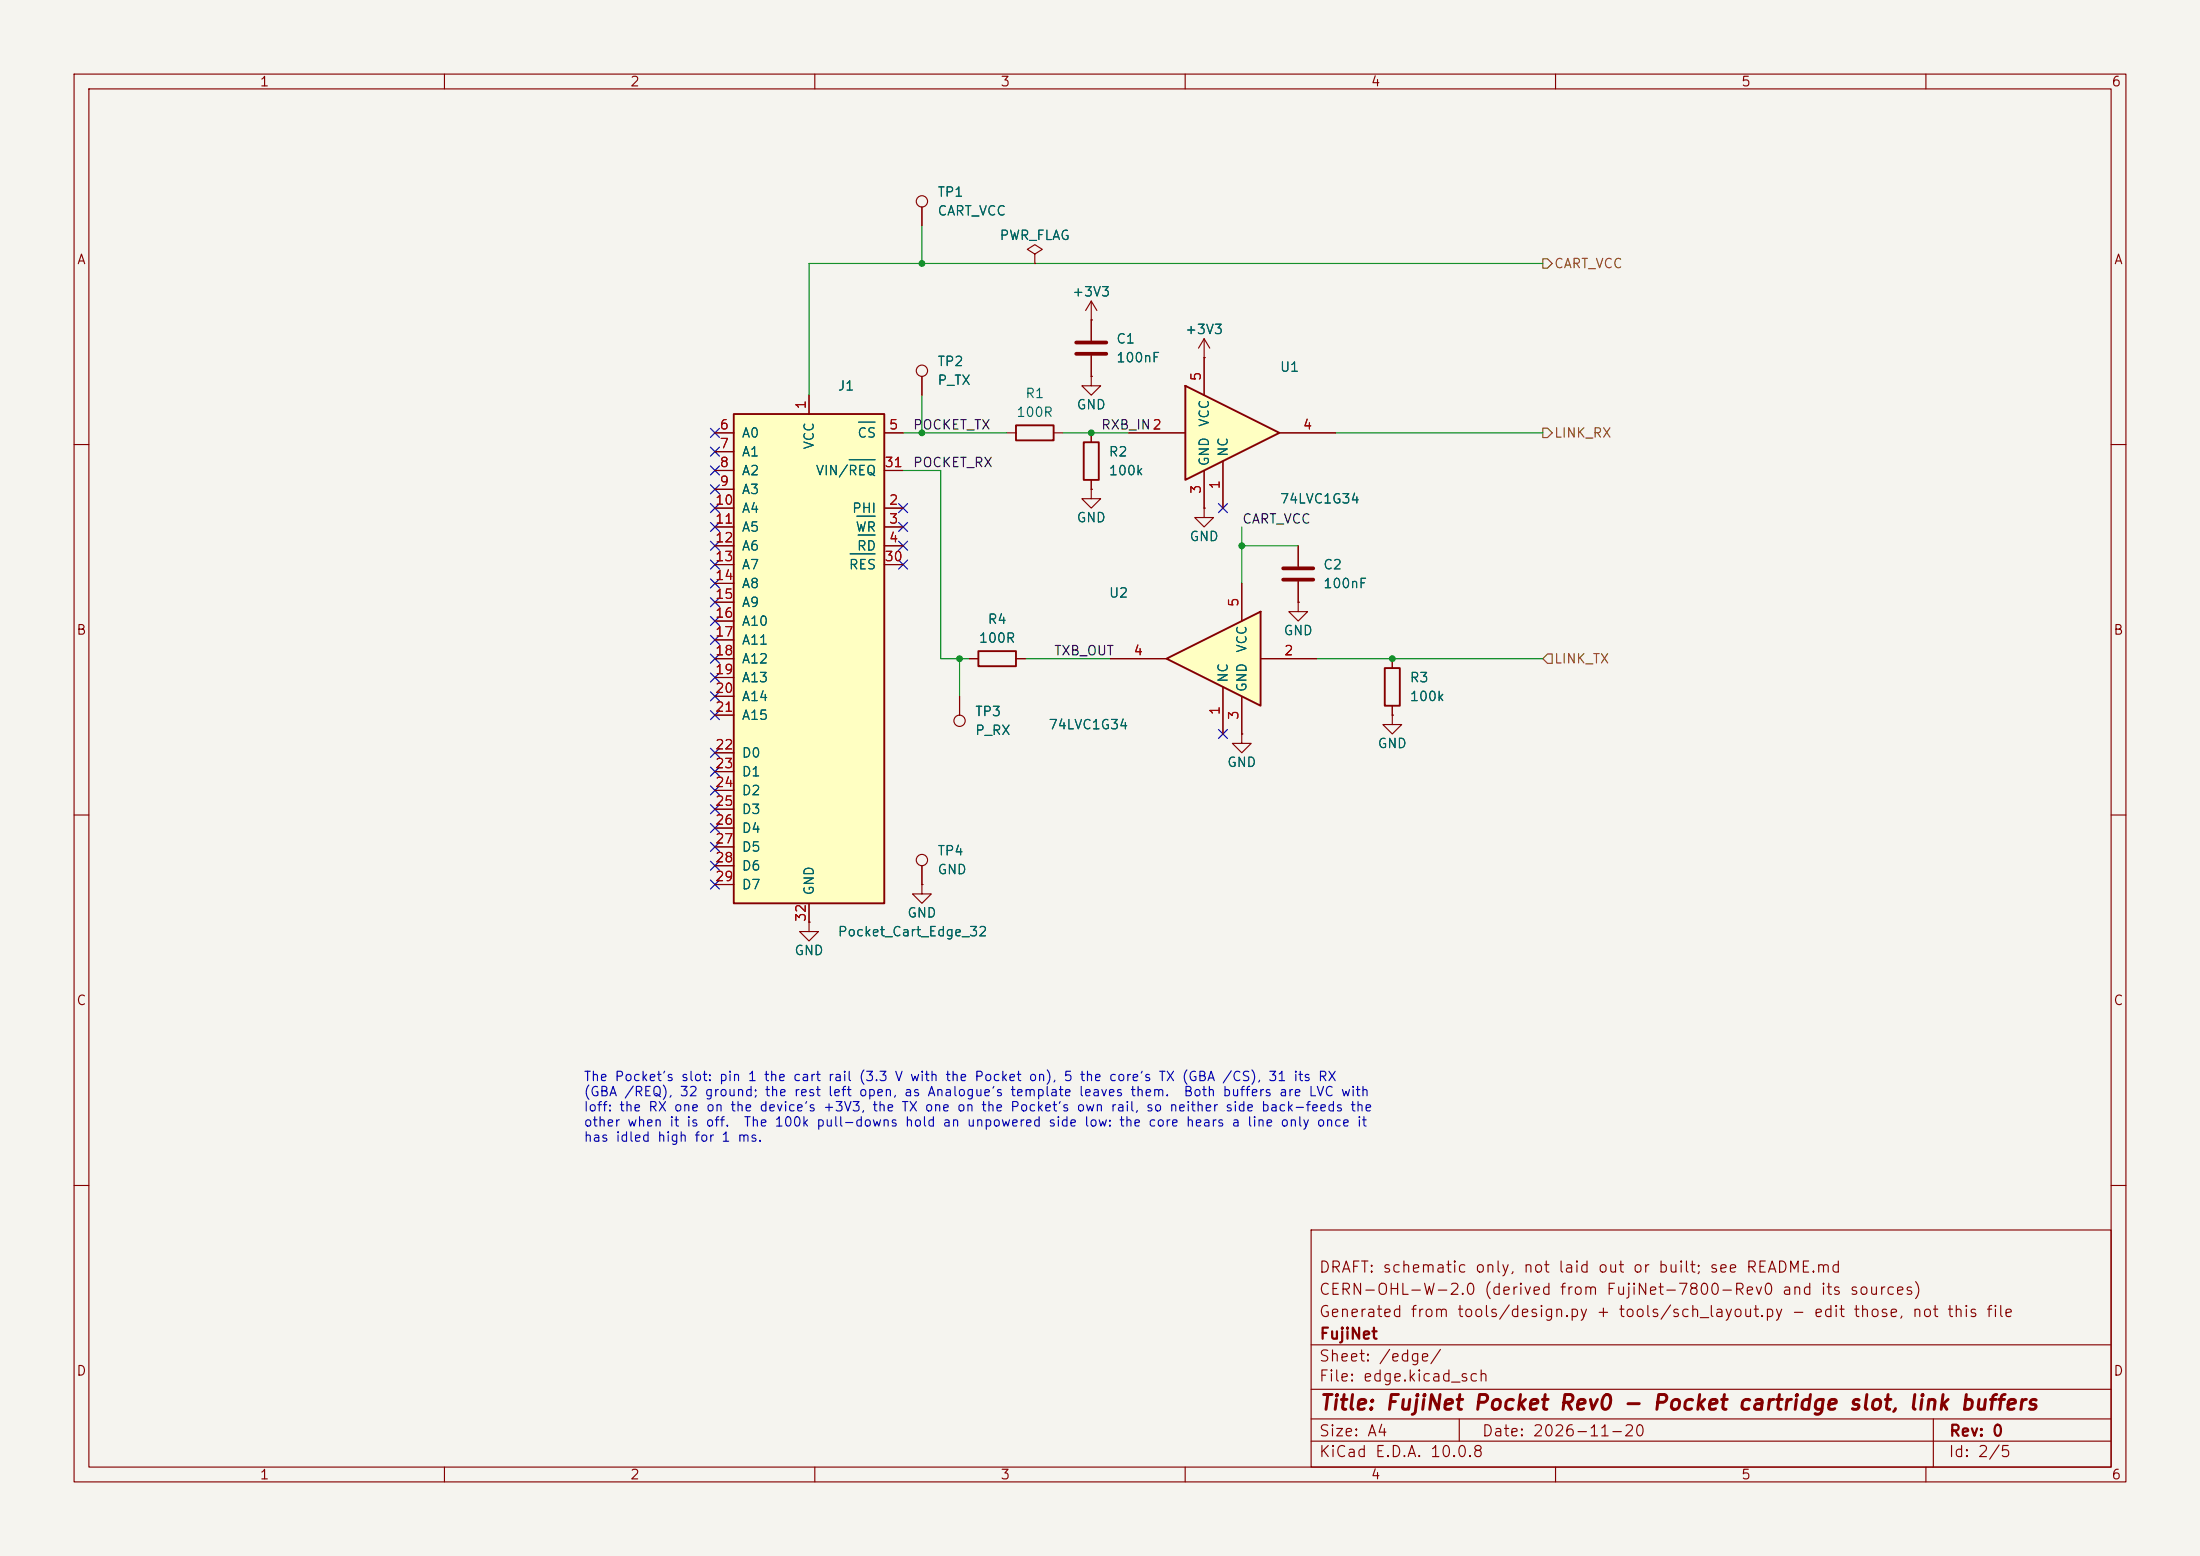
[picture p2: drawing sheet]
(kicad_sch
 (version 20250114)
 (generator "eeschema")
 (generator_version "9.0")
 (paper "A4")
 (title_block
  (title "FujiNet Pocket Rev0 - Pocket cartridge slot, link buffers")
  (date "2026-11-20")
  (rev "0")
  (company "FujiNet")
  (comment 1 "Generated from tools/design.py + tools/sch_layout.py - edit those, not this file")
  (comment 2 "CERN-OHL-W-2.0 (derived from FujiNet-7800-Rev0 and its sources)")
  (comment 3 "DRAFT: schematic only, not laid out or built; see README.md"))
 (lib_symbols
  (symbol "74xGxx:74LVC1G34" (exclude_from_sim no) (in_bom yes) (on_board yes)
   (in_pos_files yes)
   (duplicate_pin_numbers_are_jumpers no)
   (property "Reference" "U" (at 0 7.62 0) (show_name no) (do_not_autoplace no) (effects (font (size 1.27 1.27))))
   (property "Value" "74LVC1G34" (at 5.08 -7.62 0) (show_name no) (do_not_autoplace no) (effects (font (size 1.27 1.27))))
   (property "Footprint" "" (at 0 0 0) (show_name no) (do_not_autoplace no) (hide yes) (effects (font (size 1.27 1.27))))
   (property "Datasheet" "https://www.ti.com/lit/ds/symlink/sn74lvc1g34.pdf" (at 0 0 0) (show_name no) (do_not_autoplace no) (hide yes) (effects (font (size 1.27 1.27))))
   (property "Description" "Single Buffer Gate, Low-Voltage CMOS" (at 0 0 0) (show_name no) (do_not_autoplace no) (hide yes) (effects (font (size 1.27 1.27))))
   (symbol "74LVC1G34_0_1"
    (polyline (pts (xy -7.62 6.35) (xy -7.62 -6.35) (xy 5.08 0) (xy -7.62 6.35)) (stroke (width 0.254) (type default)) (fill (type background))))
   (symbol "74LVC1G34_1_1"
    (pin free line (at -2.54 -10.16 90) (length 6.35) (name "NC" (effects (font (size 1.27 1.27)))) (number "1" (effects (font (size 1.27 1.27)))))
    (pin input line (at -15.24 0 0) (length 7.62) (name "" (effects (font (size 1.27 1.27)))) (number "2" (effects (font (size 1.27 1.27)))))
    (pin power_in line (at -5.08 -10.16 90) (length 5.08) (name "GND" (effects (font (size 1.27 1.27)))) (number "3" (effects (font (size 1.27 1.27)))))
    (pin output line (at 12.7 0 180) (length 7.62) (name "" (effects (font (size 1.27 1.27)))) (number "4" (effects (font (size 1.27 1.27)))))
    (pin power_in line (at -5.08 10.16 270) (length 5.08) (name "VCC" (effects (font (size 1.27 1.27)))) (number "5" (effects (font (size 1.27 1.27))))))
   (embedded_fonts no))
  (symbol "Connector:TestPoint"
   (pin_numbers (hide yes))
   (pin_names
    (offset 0.762) (hide yes)) (exclude_from_sim no) (in_bom yes) (on_board yes)
   (in_pos_files yes)
   (duplicate_pin_numbers_are_jumpers no)
   (property "Reference" "TP" (at 0 6.858 0) (show_name no) (do_not_autoplace no) (effects (font (size 1.27 1.27))))
   (property "Value" "TestPoint" (at 0 5.08 0) (show_name no) (do_not_autoplace no) (effects (font (size 1.27 1.27))))
   (property "Footprint" "" (at 5.08 0 0) (show_name no) (do_not_autoplace no) (hide yes) (effects (font (size 1.27 1.27))))
   (property "Datasheet" "" (at 5.08 0 0) (show_name no) (do_not_autoplace no) (hide yes) (effects (font (size 1.27 1.27))))
   (property "Description" "test point" (at 0 0 0) (show_name no) (do_not_autoplace no) (hide yes) (effects (font (size 1.27 1.27))))
   (symbol "TestPoint_0_1"
    (circle (center 0 3.302) (radius 0.762) (stroke (width 0) (type default)) (fill (type none))))
   (symbol "TestPoint_1_1"
    (pin passive line (at 0 0 90) (length 2.54) (name "1" (effects (font (size 1.27 1.27)))) (number "1" (effects (font (size 1.27 1.27))))))
   (embedded_fonts no))
  (symbol "Device:C"
   (pin_numbers (hide yes))
   (pin_names
    (offset 0.254)) (exclude_from_sim no) (in_bom yes) (on_board yes)
   (in_pos_files yes)
   (duplicate_pin_numbers_are_jumpers no)
   (property "Reference" "C" (at 0.635 2.54 0) (show_name no) (do_not_autoplace no) (effects (font (size 1.27 1.27)) (justify left)))
   (property "Value" "C" (at 0.635 -2.54 0) (show_name no) (do_not_autoplace no) (effects (font (size 1.27 1.27)) (justify left)))
   (property "Footprint" "" (at 0.9652 -3.81 0) (show_name no) (do_not_autoplace no) (hide yes) (effects (font (size 1.27 1.27))))
   (property "Datasheet" "" (at 0 0 0) (show_name no) (do_not_autoplace no) (hide yes) (effects (font (size 1.27 1.27))))
   (property "Description" "Unpolarized capacitor" (at 0 0 0) (show_name no) (do_not_autoplace no) (hide yes) (effects (font (size 1.27 1.27))))
   (symbol "C_0_1"
    (polyline (pts (xy -2.032 0.762) (xy 2.032 0.762)) (stroke (width 0.508) (type default)) (fill (type none)))
    (polyline (pts (xy -2.032 -0.762) (xy 2.032 -0.762)) (stroke (width 0.508) (type default)) (fill (type none))))
   (symbol "C_1_1"
    (pin passive line (at 0 3.81 270) (length 2.794) (name "" (effects (font (size 1.27 1.27)))) (number "1" (effects (font (size 1.27 1.27)))))
    (pin passive line (at 0 -3.81 90) (length 2.794) (name "" (effects (font (size 1.27 1.27)))) (number "2" (effects (font (size 1.27 1.27))))))
   (embedded_fonts no))
  (symbol "Device:R"
   (pin_numbers (hide yes))
   (pin_names
    (offset 0)) (exclude_from_sim no) (in_bom yes) (on_board yes)
   (in_pos_files yes)
   (duplicate_pin_numbers_are_jumpers no)
   (property "Reference" "R" (at 2.032 0 90) (show_name no) (do_not_autoplace no) (effects (font (size 1.27 1.27))))
   (property "Value" "R" (at 0 0 90) (show_name no) (do_not_autoplace no) (effects (font (size 1.27 1.27))))
   (property "Footprint" "" (at -1.778 0 90) (show_name no) (do_not_autoplace no) (hide yes) (effects (font (size 1.27 1.27))))
   (property "Datasheet" "" (at 0 0 0) (show_name no) (do_not_autoplace no) (hide yes) (effects (font (size 1.27 1.27))))
   (property "Description" "Resistor" (at 0 0 0) (show_name no) (do_not_autoplace no) (hide yes) (effects (font (size 1.27 1.27))))
   (symbol "R_0_1"
    (rectangle (start -1.016 -2.54) (end 1.016 2.54) (stroke (width 0.254) (type default)) (fill (type none))))
   (symbol "R_1_1"
    (pin passive line (at 0 3.81 270) (length 1.27) (name "" (effects (font (size 1.27 1.27)))) (number "1" (effects (font (size 1.27 1.27)))))
    (pin passive line (at 0 -3.81 90) (length 1.27) (name "" (effects (font (size 1.27 1.27)))) (number "2" (effects (font (size 1.27 1.27))))))
   (embedded_fonts no))
  (symbol "FujiNet-Pocket:Pocket_Cart_Edge_32"
   (pin_names
    (offset 1.016)) (exclude_from_sim no) (in_bom yes) (on_board yes)
   (property "Reference" "J" (at 0 34.29 0) (effects (font (size 1.27 1.27))))
   (property "Value" "Pocket_Cart_Edge_32" (at 0 -38.1 0) (effects (font (size 1.27 1.27))))
   (property "Footprint" "FujiNet-Pocket:Pocket_Cart_Edge_32" (at 0 0 0) (effects (font (size 1.27 1.27)) (hide yes)))
   (property "Datasheet" "" (at 0 0 0) (effects (font (size 1.27 1.27)) (hide yes)))
   (property "Description" "Analogue Pocket cartridge slot (GB / GBC / GBA edge): 32 fingers at 1.5 mm on one face, pin 1 VCC (3.3 V with cart power on), pin 32 GND" (at 0 0 0) (effects (font (size 1.27 1.27)) (hide yes)))
   (symbol "Pocket_Cart_Edge_32_0_1"
    (rectangle (start -10.16 33.02) (end 10.16 -33.02) (stroke (width 0.254) (type default)) (fill (type background))))
   (symbol "Pocket_Cart_Edge_32_1_1"
    (pin passive line (at -12.7 30.48 0) (length 2.54) (name "A0" (effects (font (size 1.27 1.27)))) (number "6" (effects (font (size 1.27 1.27)))))
    (pin passive line (at -12.7 27.94 0) (length 2.54) (name "A1" (effects (font (size 1.27 1.27)))) (number "7" (effects (font (size 1.27 1.27)))))
    (pin passive line (at -12.7 25.4 0) (length 2.54) (name "A2" (effects (font (size 1.27 1.27)))) (number "8" (effects (font (size 1.27 1.27)))))
    (pin passive line (at -12.7 22.86 0) (length 2.54) (name "A3" (effects (font (size 1.27 1.27)))) (number "9" (effects (font (size 1.27 1.27)))))
    (pin passive line (at -12.7 20.32 0) (length 2.54) (name "A4" (effects (font (size 1.27 1.27)))) (number "10" (effects (font (size 1.27 1.27)))))
    (pin passive line (at -12.7 17.78 0) (length 2.54) (name "A5" (effects (font (size 1.27 1.27)))) (number "11" (effects (font (size 1.27 1.27)))))
    (pin passive line (at -12.7 15.24 0) (length 2.54) (name "A6" (effects (font (size 1.27 1.27)))) (number "12" (effects (font (size 1.27 1.27)))))
    (pin passive line (at -12.7 12.7 0) (length 2.54) (name "A7" (effects (font (size 1.27 1.27)))) (number "13" (effects (font (size 1.27 1.27)))))
    (pin passive line (at -12.7 10.16 0) (length 2.54) (name "A8" (effects (font (size 1.27 1.27)))) (number "14" (effects (font (size 1.27 1.27)))))
    (pin passive line (at -12.7 7.62 0) (length 2.54) (name "A9" (effects (font (size 1.27 1.27)))) (number "15" (effects (font (size 1.27 1.27)))))
    (pin passive line (at -12.7 5.08 0) (length 2.54) (name "A10" (effects (font (size 1.27 1.27)))) (number "16" (effects (font (size 1.27 1.27)))))
    (pin passive line (at -12.7 2.54 0) (length 2.54) (name "A11" (effects (font (size 1.27 1.27)))) (number "17" (effects (font (size 1.27 1.27)))))
    (pin passive line (at -12.7 0 0) (length 2.54) (name "A12" (effects (font (size 1.27 1.27)))) (number "18" (effects (font (size 1.27 1.27)))))
    (pin passive line (at -12.7 -2.54 0) (length 2.54) (name "A13" (effects (font (size 1.27 1.27)))) (number "19" (effects (font (size 1.27 1.27)))))
    (pin passive line (at -12.7 -5.08 0) (length 2.54) (name "A14" (effects (font (size 1.27 1.27)))) (number "20" (effects (font (size 1.27 1.27)))))
    (pin passive line (at -12.7 -7.62 0) (length 2.54) (name "A15" (effects (font (size 1.27 1.27)))) (number "21" (effects (font (size 1.27 1.27)))))
    (pin passive line (at -12.7 -12.7 0) (length 2.54) (name "D0" (effects (font (size 1.27 1.27)))) (number "22" (effects (font (size 1.27 1.27)))))
    (pin passive line (at -12.7 -15.24 0) (length 2.54) (name "D1" (effects (font (size 1.27 1.27)))) (number "23" (effects (font (size 1.27 1.27)))))
    (pin passive line (at -12.7 -17.78 0) (length 2.54) (name "D2" (effects (font (size 1.27 1.27)))) (number "24" (effects (font (size 1.27 1.27)))))
    (pin passive line (at -12.7 -20.32 0) (length 2.54) (name "D3" (effects (font (size 1.27 1.27)))) (number "25" (effects (font (size 1.27 1.27)))))
    (pin passive line (at -12.7 -22.86 0) (length 2.54) (name "D4" (effects (font (size 1.27 1.27)))) (number "26" (effects (font (size 1.27 1.27)))))
    (pin passive line (at -12.7 -25.4 0) (length 2.54) (name "D5" (effects (font (size 1.27 1.27)))) (number "27" (effects (font (size 1.27 1.27)))))
    (pin passive line (at -12.7 -27.94 0) (length 2.54) (name "D6" (effects (font (size 1.27 1.27)))) (number "28" (effects (font (size 1.27 1.27)))))
    (pin passive line (at -12.7 -30.48 0) (length 2.54) (name "D7" (effects (font (size 1.27 1.27)))) (number "29" (effects (font (size 1.27 1.27)))))
    (pin passive line (at 12.7 30.48 180) (length 2.54) (name "~{CS}" (effects (font (size 1.27 1.27)))) (number "5" (effects (font (size 1.27 1.27)))))
    (pin passive line (at 12.7 25.4 180) (length 2.54) (name "VIN/~{REQ}" (effects (font (size 1.27 1.27)))) (number "31" (effects (font (size 1.27 1.27)))))
    (pin passive line (at 12.7 20.32 180) (length 2.54) (name "PHI" (effects (font (size 1.27 1.27)))) (number "2" (effects (font (size 1.27 1.27)))))
    (pin passive line (at 12.7 17.78 180) (length 2.54) (name "~{WR}" (effects (font (size 1.27 1.27)))) (number "3" (effects (font (size 1.27 1.27)))))
    (pin passive line (at 12.7 15.24 180) (length 2.54) (name "~{RD}" (effects (font (size 1.27 1.27)))) (number "4" (effects (font (size 1.27 1.27)))))
    (pin passive line (at 12.7 12.7 180) (length 2.54) (name "~{RES}" (effects (font (size 1.27 1.27)))) (number "30" (effects (font (size 1.27 1.27)))))
    (pin passive line (at 0 -35.56 90) (length 2.54) (name "GND" (effects (font (size 1.27 1.27)))) (number "32" (effects (font (size 1.27 1.27)))))
    (pin passive line (at 0 35.56 270) (length 2.54) (name "VCC" (effects (font (size 1.27 1.27)))) (number "1" (effects (font (size 1.27 1.27)))))))
  (symbol "power:+3V3"
   (power global)
   (pin_numbers (hide yes))
   (pin_names
    (offset 0) (hide yes)) (exclude_from_sim no) (in_bom yes) (on_board yes)
   (in_pos_files yes)
   (duplicate_pin_numbers_are_jumpers no)
   (property "Reference" "#PWR" (at 0 -3.81 0) (show_name no) (do_not_autoplace no) (hide yes) (effects (font (size 1.27 1.27))))
   (property "Value" "+3V3" (at 0 3.556 0) (show_name no) (do_not_autoplace no) (effects (font (size 1.27 1.27))))
   (property "Footprint" "" (at 0 0 0) (show_name no) (do_not_autoplace no) (hide yes) (effects (font (size 1.27 1.27))))
   (property "Datasheet" "" (at 0 0 0) (show_name no) (do_not_autoplace no) (hide yes) (effects (font (size 1.27 1.27))))
   (property "Description" "Power symbol creates a global label with name \"+3V3\"" (at 0 0 0) (show_name no) (do_not_autoplace no) (hide yes) (effects (font (size 1.27 1.27))))
   (symbol "+3V3_0_1"
    (polyline (pts (xy -0.762 1.27) (xy 0 2.54)) (stroke (width 0) (type default)) (fill (type none)))
    (polyline (pts (xy 0 2.54) (xy 0.762 1.27)) (stroke (width 0) (type default)) (fill (type none)))
    (polyline (pts (xy 0 0) (xy 0 2.54)) (stroke (width 0) (type default)) (fill (type none))))
   (symbol "+3V3_1_1"
    (pin power_in line (at 0 0 90) (length 0) (name "" (effects (font (size 1.27 1.27)))) (number "1" (effects (font (size 1.27 1.27))))))
   (embedded_fonts no))
  (symbol "power:GND"
   (power global)
   (pin_numbers (hide yes))
   (pin_names
    (offset 0) (hide yes)) (exclude_from_sim no) (in_bom yes) (on_board yes)
   (in_pos_files yes)
   (duplicate_pin_numbers_are_jumpers no)
   (property "Reference" "#PWR" (at 0 -6.35 0) (show_name no) (do_not_autoplace no) (hide yes) (effects (font (size 1.27 1.27))))
   (property "Value" "GND" (at 0 -3.81 0) (show_name no) (do_not_autoplace no) (effects (font (size 1.27 1.27))))
   (property "Footprint" "" (at 0 0 0) (show_name no) (do_not_autoplace no) (hide yes) (effects (font (size 1.27 1.27))))
   (property "Datasheet" "" (at 0 0 0) (show_name no) (do_not_autoplace no) (hide yes) (effects (font (size 1.27 1.27))))
   (property "Description" "Power symbol creates a global label with name \"GND\" , ground" (at 0 0 0) (show_name no) (do_not_autoplace no) (hide yes) (effects (font (size 1.27 1.27))))
   (symbol "GND_0_1"
    (polyline (pts (xy 0 0) (xy 0 -1.27) (xy 1.27 -1.27) (xy 0 -2.54) (xy -1.27 -1.27) (xy 0 -1.27)) (stroke (width 0) (type default)) (fill (type none))))
   (symbol "GND_1_1"
    (pin power_in line (at 0 0 270) (length 0) (name "" (effects (font (size 1.27 1.27)))) (number "1" (effects (font (size 1.27 1.27))))))
   (embedded_fonts no))
  (symbol "power:PWR_FLAG"
   (power global)
   (pin_numbers (hide yes))
   (pin_names
    (offset 0) (hide yes)) (exclude_from_sim no) (in_bom yes) (on_board yes)
   (in_pos_files yes)
   (duplicate_pin_numbers_are_jumpers no)
   (property "Reference" "#FLG" (at 0 1.905 0) (show_name no) (do_not_autoplace no) (hide yes) (effects (font (size 1.27 1.27))))
   (property "Value" "PWR_FLAG" (at 0 3.81 0) (show_name no) (do_not_autoplace no) (effects (font (size 1.27 1.27))))
   (property "Footprint" "" (at 0 0 0) (show_name no) (do_not_autoplace no) (hide yes) (effects (font (size 1.27 1.27))))
   (property "Datasheet" "" (at 0 0 0) (show_name no) (do_not_autoplace no) (hide yes) (effects (font (size 1.27 1.27))))
   (property "Description" "Special symbol for telling ERC where power comes from" (at 0 0 0) (show_name no) (do_not_autoplace no) (hide yes) (effects (font (size 1.27 1.27))))
   (symbol "PWR_FLAG_0_0"
    (pin power_out line (at 0 0 90) (length 0) (name "" (effects (font (size 1.27 1.27)))) (number "1" (effects (font (size 1.27 1.27))))))
   (symbol "PWR_FLAG_0_1"
    (polyline (pts (xy 0 0) (xy 0 1.27) (xy -1.016 1.905) (xy 0 2.54) (xy 1.016 1.905) (xy 0 1.27)) (stroke (width 0) (type default)) (fill (type none))))
   (embedded_fonts no)))
 (symbol
  (lib_id "FujiNet-Pocket:Pocket_Cart_Edge_32")
  (at 109.22 88.9 0)
  (unit 1)
  (exclude_from_sim no)
  (in_bom no)
  (on_board yes)
  (dnp no)
  (property "Reference" "J1" (at 113.03 52.07 0) (effects (font (size 1.27 1.27)) (justify left)))
  (property "Value" "Pocket_Cart_Edge_32" (at 113.03 125.73 0) (effects (font (size 1.27 1.27)) (justify left)))
  (property "Footprint" "FujiNet-Pocket:Pocket_Cart_Edge_32" (at 109.22 88.9 0) (effects (font (size 1.27 1.27)) (hide yes)))
  (property "Datasheet" "" (at 109.22 88.9 0) (effects (font (size 1.27 1.27)) (hide yes)))
  (property "Description" "Analogue Pocket cartridge slot (GB / GBA edge): 32 fingers at 1.5 mm, one face" (at 109.22 88.9 0) (effects (font (size 1.27 1.27)) (hide yes)))
  (pin "1")
  (pin "10")
  (pin "11")
  (pin "12")
  (pin "13")
  (pin "14")
  (pin "15")
  (pin "16")
  (pin "17")
  (pin "18")
  (pin "19")
  (pin "2")
  (pin "20")
  (pin "21")
  (pin "22")
  (pin "23")
  (pin "24")
  (pin "25")
  (pin "26")
  (pin "27")
  (pin "28")
  (pin "29")
  (pin "3")
  (pin "30")
  (pin "31")
  (pin "32")
  (pin "4")
  (pin "5")
  (pin "6")
  (pin "7")
  (pin "8")
  (pin "9"))
 (symbol
  (lib_id "Connector:TestPoint")
  (at 124.46 30.48 0)
  (unit 1)
  (exclude_from_sim no)
  (in_bom no)
  (on_board yes)
  (dnp no)
  (property "Reference" "TP1" (at 126.492 25.908 0) (effects (font (size 1.27 1.27)) (justify left)))
  (property "Value" "CART_VCC" (at 126.492 28.448 0) (effects (font (size 1.27 1.27)) (justify left)))
  (property "Footprint" "FujiNet-Pocket:TestPoint_Pad_D1.5mm" (at 124.46 30.48 0) (effects (font (size 1.27 1.27)) (hide yes)))
  (property "Datasheet" "" (at 124.46 30.48 0) (effects (font (size 1.27 1.27)) (hide yes)))
  (property "Description" "bring-up: the Pocket's cart rail (pin 1)" (at 124.46 30.48 0) (effects (font (size 1.27 1.27)) (hide yes)))
  (pin "1"))
 (symbol
  (lib_id "Connector:TestPoint")
  (at 124.46 119.38 0)
  (unit 1)
  (exclude_from_sim no)
  (in_bom no)
  (on_board yes)
  (dnp no)
  (property "Reference" "TP4" (at 126.492 114.808 0) (effects (font (size 1.27 1.27)) (justify left)))
  (property "Value" "GND" (at 126.492 117.348 0) (effects (font (size 1.27 1.27)) (justify left)))
  (property "Footprint" "FujiNet-Pocket:TestPoint_Pad_D1.5mm" (at 124.46 119.38 0) (effects (font (size 1.27 1.27)) (hide yes)))
  (property "Datasheet" "" (at 124.46 119.38 0) (effects (font (size 1.27 1.27)) (hide yes)))
  (property "Description" "bring-up: scope ground by the link pads" (at 124.46 119.38 0) (effects (font (size 1.27 1.27)) (hide yes)))
  (pin "1"))
 (symbol
  (lib_id "Connector:TestPoint")
  (at 124.46 53.34 0)
  (unit 1)
  (exclude_from_sim no)
  (in_bom no)
  (on_board yes)
  (dnp no)
  (property "Reference" "TP2" (at 126.492 48.768 0) (effects (font (size 1.27 1.27)) (justify left)))
  (property "Value" "P_TX" (at 126.492 51.308 0) (effects (font (size 1.27 1.27)) (justify left)))
  (property "Footprint" "FujiNet-Pocket:TestPoint_Pad_D1.5mm" (at 124.46 53.34 0) (effects (font (size 1.27 1.27)) (hide yes)))
  (property "Datasheet" "" (at 124.46 53.34 0) (effects (font (size 1.27 1.27)) (hide yes)))
  (property "Description" "bring-up: pin 5, the core's TX" (at 124.46 53.34 0) (effects (font (size 1.27 1.27)) (hide yes)))
  (pin "1"))
 (symbol
  (lib_id "Device:R")
  (at 139.7 58.42 90)
  (unit 1)
  (exclude_from_sim no)
  (in_bom yes)
  (on_board yes)
  (dnp no)
  (property "Reference" "R1" (at 139.7 53.086 90) (effects (font (size 1.27 1.27))))
  (property "Value" "100R" (at 139.7 55.626 90) (effects (font (size 1.27 1.27))))
  (property "Footprint" "FujiNet-Pocket:R_0603_1608Metric" (at 139.7 58.42 90) (effects (font (size 1.27 1.27)) (hide yes)))
  (property "Datasheet" "" (at 139.7 58.42 90) (effects (font (size 1.27 1.27)) (hide yes)))
  (property "Description" "link RX: series at the finger" (at 139.7 58.42 90) (effects (font (size 1.27 1.27)) (hide yes)))
  (property "MPN" "0603WAF1000T5E" (at 139.7 58.42 90) (effects (font (size 1.27 1.27)) (hide yes)))
  (property "LCSC" "C22775" (at 139.7 58.42 90) (effects (font (size 1.27 1.27)) (hide yes)))
  (pin "1")
  (pin "2"))
 (symbol
  (lib_id "Device:R")
  (at 147.32 62.23 0)
  (unit 1)
  (exclude_from_sim no)
  (in_bom yes)
  (on_board yes)
  (dnp no)
  (property "Reference" "R2" (at 149.606 60.96 0) (effects (font (size 1.27 1.27)) (justify left)))
  (property "Value" "100k" (at 149.606 63.5 0) (effects (font (size 1.27 1.27)) (justify left)))
  (property "Footprint" "FujiNet-Pocket:R_0603_1608Metric" (at 147.32 62.23 0) (effects (font (size 1.27 1.27)) (hide yes)))
  (property "Datasheet" "" (at 147.32 62.23 0) (effects (font (size 1.27 1.27)) (hide yes)))
  (property "Description" "link RX: defined low with the Pocket off" (at 147.32 62.23 0) (effects (font (size 1.27 1.27)) (hide yes)))
  (property "MPN" "0603WAF1003T5E" (at 147.32 62.23 0) (effects (font (size 1.27 1.27)) (hide yes)))
  (property "LCSC" "C25803" (at 147.32 62.23 0) (effects (font (size 1.27 1.27)) (hide yes)))
  (pin "1")
  (pin "2"))
 (symbol
  (lib_id "74xGxx:74LVC1G34")
  (at 167.64 58.42 0)
  (unit 1)
  (exclude_from_sim no)
  (in_bom yes)
  (on_board yes)
  (dnp no)
  (property "Reference" "U1" (at 172.72 49.53 0) (effects (font (size 1.27 1.27)) (justify left)))
  (property "Value" "74LVC1G34" (at 172.72 67.31 0) (effects (font (size 1.27 1.27)) (justify left)))
  (property "Footprint" "FujiNet-Pocket:SOT-23-5" (at 167.64 58.42 0) (effects (font (size 1.27 1.27)) (hide yes)))
  (property "Datasheet" "https://www.ti.com/lit/ds/symlink/sn74lvc1g34.pdf" (at 167.64 58.42 0) (effects (font (size 1.27 1.27)) (hide yes)))
  (property "Description" "link RX buffer on +3V3 (Pocket TX -> S3 UART1 RX)" (at 167.64 58.42 0) (effects (font (size 1.27 1.27)) (hide yes)))
  (property "MPN" "SN74LVC1G34DBVR" (at 167.64 58.42 0) (effects (font (size 1.27 1.27)) (hide yes)))
  (pin "1")
  (pin "2")
  (pin "3")
  (pin "4")
  (pin "5"))
 (symbol
  (lib_id "Device:C")
  (at 147.32 46.99 0)
  (unit 1)
  (exclude_from_sim no)
  (in_bom yes)
  (on_board yes)
  (dnp no)
  (property "Reference" "C1" (at 150.622 45.72 0) (effects (font (size 1.27 1.27)) (justify left)))
  (property "Value" "100nF" (at 150.622 48.26 0) (effects (font (size 1.27 1.27)) (justify left)))
  (property "Footprint" "FujiNet-Pocket:C_0603_1608Metric" (at 147.32 46.99 0) (effects (font (size 1.27 1.27)) (hide yes)))
  (property "Datasheet" "" (at 147.32 46.99 0) (effects (font (size 1.27 1.27)) (hide yes)))
  (property "Description" "RX buffer VCC" (at 147.32 46.99 0) (effects (font (size 1.27 1.27)) (hide yes)))
  (property "MPN" "CC0603KRX7R9BB104" (at 147.32 46.99 0) (effects (font (size 1.27 1.27)) (hide yes)))
  (property "LCSC" "C14663" (at 147.32 46.99 0) (effects (font (size 1.27 1.27)) (hide yes)))
  (pin "1")
  (pin "2"))
 (symbol
  (lib_id "Connector:TestPoint")
  (at 129.54 93.98 180)
  (unit 1)
  (exclude_from_sim no)
  (in_bom no)
  (on_board yes)
  (dnp no)
  (property "Reference" "TP3" (at 131.572 96.012 0) (effects (font (size 1.27 1.27)) (justify right)))
  (property "Value" "P_RX" (at 131.572 98.552 0) (effects (font (size 1.27 1.27)) (justify right)))
  (property "Footprint" "FujiNet-Pocket:TestPoint_Pad_D1.5mm" (at 129.54 93.98 0) (effects (font (size 1.27 1.27)) (hide yes)))
  (property "Datasheet" "" (at 129.54 93.98 0) (effects (font (size 1.27 1.27)) (hide yes)))
  (property "Description" "bring-up: pin 31, the core's RX" (at 129.54 93.98 0) (effects (font (size 1.27 1.27)) (hide yes)))
  (pin "1"))
 (symbol
  (lib_id "Device:R")
  (at 134.62 88.9 90)
  (unit 1)
  (exclude_from_sim no)
  (in_bom yes)
  (on_board yes)
  (dnp no)
  (property "Reference" "R4" (at 134.62 83.566 90) (effects (font (size 1.27 1.27))))
  (property "Value" "100R" (at 134.62 86.106 90) (effects (font (size 1.27 1.27))))
  (property "Footprint" "FujiNet-Pocket:R_0603_1608Metric" (at 134.62 88.9 90) (effects (font (size 1.27 1.27)) (hide yes)))
  (property "Datasheet" "" (at 134.62 88.9 90) (effects (font (size 1.27 1.27)) (hide yes)))
  (property "Description" "link TX: series at the finger" (at 134.62 88.9 90) (effects (font (size 1.27 1.27)) (hide yes)))
  (property "MPN" "0603WAF1000T5E" (at 134.62 88.9 90) (effects (font (size 1.27 1.27)) (hide yes)))
  (property "LCSC" "C22775" (at 134.62 88.9 90) (effects (font (size 1.27 1.27)) (hide yes)))
  (pin "1")
  (pin "2"))
 (symbol
  (lib_id "74xGxx:74LVC1G34")
  (at 162.56 88.9 0)
  (mirror y)
  (unit 1)
  (exclude_from_sim no)
  (in_bom yes)
  (on_board yes)
  (dnp no)
  (property "Reference" "U2" (at 152.4 80.01 0) (effects (font (size 1.27 1.27)) (justify left)))
  (property "Value" "74LVC1G34" (at 152.4 97.79 0) (effects (font (size 1.27 1.27)) (justify left)))
  (property "Footprint" "FujiNet-Pocket:SOT-23-5" (at 162.56 88.9 0) (effects (font (size 1.27 1.27)) (hide yes)))
  (property "Datasheet" "https://www.ti.com/lit/ds/symlink/sn74lvc1g34.pdf" (at 162.56 88.9 0) (effects (font (size 1.27 1.27)) (hide yes)))
  (property "Description" "link TX buffer on the Pocket's cart rail (S3 UART1 TX -> Pocket RX)" (at 162.56 88.9 0) (effects (font (size 1.27 1.27)) (hide yes)))
  (property "MPN" "SN74LVC1G34DBVR" (at 162.56 88.9 0) (effects (font (size 1.27 1.27)) (hide yes)))
  (pin "1")
  (pin "2")
  (pin "3")
  (pin "4")
  (pin "5"))
 (symbol
  (lib_id "Device:C")
  (at 175.26 77.47 0)
  (unit 1)
  (exclude_from_sim no)
  (in_bom yes)
  (on_board yes)
  (dnp no)
  (property "Reference" "C2" (at 178.562 76.2 0) (effects (font (size 1.27 1.27)) (justify left)))
  (property "Value" "100nF" (at 178.562 78.74 0) (effects (font (size 1.27 1.27)) (justify left)))
  (property "Footprint" "FujiNet-Pocket:C_0603_1608Metric" (at 175.26 77.47 0) (effects (font (size 1.27 1.27)) (hide yes)))
  (property "Datasheet" "" (at 175.26 77.47 0) (effects (font (size 1.27 1.27)) (hide yes)))
  (property "Description" "TX buffer VCC (the Pocket's rail)" (at 175.26 77.47 0) (effects (font (size 1.27 1.27)) (hide yes)))
  (property "MPN" "CC0603KRX7R9BB104" (at 175.26 77.47 0) (effects (font (size 1.27 1.27)) (hide yes)))
  (property "LCSC" "C14663" (at 175.26 77.47 0) (effects (font (size 1.27 1.27)) (hide yes)))
  (pin "1")
  (pin "2"))
 (symbol
  (lib_id "Device:R")
  (at 187.96 92.71 0)
  (unit 1)
  (exclude_from_sim no)
  (in_bom yes)
  (on_board yes)
  (dnp no)
  (property "Reference" "R3" (at 190.246 91.44 0) (effects (font (size 1.27 1.27)) (justify left)))
  (property "Value" "100k" (at 190.246 93.98 0) (effects (font (size 1.27 1.27)) (justify left)))
  (property "Footprint" "FujiNet-Pocket:R_0603_1608Metric" (at 187.96 92.71 0) (effects (font (size 1.27 1.27)) (hide yes)))
  (property "Datasheet" "" (at 187.96 92.71 0) (effects (font (size 1.27 1.27)) (hide yes)))
  (property "Description" "link TX: defined low with the S3 off (the core ignores a low line)" (at 187.96 92.71 0) (effects (font (size 1.27 1.27)) (hide yes)))
  (property "MPN" "0603WAF1003T5E" (at 187.96 92.71 0) (effects (font (size 1.27 1.27)) (hide yes)))
  (property "LCSC" "C25803" (at 187.96 92.71 0) (effects (font (size 1.27 1.27)) (hide yes)))
  (pin "1")
  (pin "2"))
 (symbol
  (lib_id "power:GND")
  (at 109.22 124.46 0)
  (unit 1)
  (exclude_from_sim no)
  (in_bom no)
  (on_board no)
  (dnp no)
  (property "Reference" "#PWR001" (at 109.22 130.81 0) (effects (font (size 1.27 1.27)) (hide yes)))
  (property "Value" "GND" (at 109.22 128.27 0) (effects (font (size 1.27 1.27))))
  (property "Footprint" "" (at 109.22 124.46 0) (effects (font (size 1.27 1.27)) (hide yes)))
  (property "Datasheet" "" (at 109.22 124.46 0) (effects (font (size 1.27 1.27)) (hide yes)))
  (property "Description" "" (at 109.22 124.46 0) (effects (font (size 1.27 1.27)) (hide yes)))
  (pin "1"))
 (symbol
  (lib_id "power:GND")
  (at 124.46 119.38 0)
  (unit 1)
  (exclude_from_sim no)
  (in_bom no)
  (on_board no)
  (dnp no)
  (property "Reference" "#PWR002" (at 124.46 125.73 0) (effects (font (size 1.27 1.27)) (hide yes)))
  (property "Value" "GND" (at 124.46 123.19 0) (effects (font (size 1.27 1.27))))
  (property "Footprint" "" (at 124.46 119.38 0) (effects (font (size 1.27 1.27)) (hide yes)))
  (property "Datasheet" "" (at 124.46 119.38 0) (effects (font (size 1.27 1.27)) (hide yes)))
  (property "Description" "" (at 124.46 119.38 0) (effects (font (size 1.27 1.27)) (hide yes)))
  (pin "1"))
 (symbol
  (lib_id "power:GND")
  (at 147.32 66.04 0)
  (unit 1)
  (exclude_from_sim no)
  (in_bom no)
  (on_board no)
  (dnp no)
  (property "Reference" "#PWR003" (at 147.32 72.39 0) (effects (font (size 1.27 1.27)) (hide yes)))
  (property "Value" "GND" (at 147.32 69.85 0) (effects (font (size 1.27 1.27))))
  (property "Footprint" "" (at 147.32 66.04 0) (effects (font (size 1.27 1.27)) (hide yes)))
  (property "Datasheet" "" (at 147.32 66.04 0) (effects (font (size 1.27 1.27)) (hide yes)))
  (property "Description" "" (at 147.32 66.04 0) (effects (font (size 1.27 1.27)) (hide yes)))
  (pin "1"))
 (symbol
  (lib_id "power:+3V3")
  (at 162.56 48.26 0)
  (unit 1)
  (exclude_from_sim no)
  (in_bom no)
  (on_board no)
  (dnp no)
  (property "Reference" "#PWR004" (at 162.56 41.91 0) (effects (font (size 1.27 1.27)) (hide yes)))
  (property "Value" "+3V3" (at 162.56 44.45 0) (effects (font (size 1.27 1.27))))
  (property "Footprint" "" (at 162.56 48.26 0) (effects (font (size 1.27 1.27)) (hide yes)))
  (property "Datasheet" "" (at 162.56 48.26 0) (effects (font (size 1.27 1.27)) (hide yes)))
  (property "Description" "" (at 162.56 48.26 0) (effects (font (size 1.27 1.27)) (hide yes)))
  (pin "1"))
 (symbol
  (lib_id "power:GND")
  (at 162.56 68.58 0)
  (unit 1)
  (exclude_from_sim no)
  (in_bom no)
  (on_board no)
  (dnp no)
  (property "Reference" "#PWR005" (at 162.56 74.93 0) (effects (font (size 1.27 1.27)) (hide yes)))
  (property "Value" "GND" (at 162.56 72.39 0) (effects (font (size 1.27 1.27))))
  (property "Footprint" "" (at 162.56 68.58 0) (effects (font (size 1.27 1.27)) (hide yes)))
  (property "Datasheet" "" (at 162.56 68.58 0) (effects (font (size 1.27 1.27)) (hide yes)))
  (property "Description" "" (at 162.56 68.58 0) (effects (font (size 1.27 1.27)) (hide yes)))
  (pin "1"))
 (symbol
  (lib_id "power:+3V3")
  (at 147.32 43.18 0)
  (unit 1)
  (exclude_from_sim no)
  (in_bom no)
  (on_board no)
  (dnp no)
  (property "Reference" "#PWR006" (at 147.32 36.83 0) (effects (font (size 1.27 1.27)) (hide yes)))
  (property "Value" "+3V3" (at 147.32 39.37 0) (effects (font (size 1.27 1.27))))
  (property "Footprint" "" (at 147.32 43.18 0) (effects (font (size 1.27 1.27)) (hide yes)))
  (property "Datasheet" "" (at 147.32 43.18 0) (effects (font (size 1.27 1.27)) (hide yes)))
  (property "Description" "" (at 147.32 43.18 0) (effects (font (size 1.27 1.27)) (hide yes)))
  (pin "1"))
 (symbol
  (lib_id "power:GND")
  (at 147.32 50.8 0)
  (unit 1)
  (exclude_from_sim no)
  (in_bom no)
  (on_board no)
  (dnp no)
  (property "Reference" "#PWR007" (at 147.32 57.15 0) (effects (font (size 1.27 1.27)) (hide yes)))
  (property "Value" "GND" (at 147.32 54.61 0) (effects (font (size 1.27 1.27))))
  (property "Footprint" "" (at 147.32 50.8 0) (effects (font (size 1.27 1.27)) (hide yes)))
  (property "Datasheet" "" (at 147.32 50.8 0) (effects (font (size 1.27 1.27)) (hide yes)))
  (property "Description" "" (at 147.32 50.8 0) (effects (font (size 1.27 1.27)) (hide yes)))
  (pin "1"))
 (symbol
  (lib_id "power:GND")
  (at 167.64 99.06 0)
  (unit 1)
  (exclude_from_sim no)
  (in_bom no)
  (on_board no)
  (dnp no)
  (property "Reference" "#PWR008" (at 167.64 105.41 0) (effects (font (size 1.27 1.27)) (hide yes)))
  (property "Value" "GND" (at 167.64 102.87 0) (effects (font (size 1.27 1.27))))
  (property "Footprint" "" (at 167.64 99.06 0) (effects (font (size 1.27 1.27)) (hide yes)))
  (property "Datasheet" "" (at 167.64 99.06 0) (effects (font (size 1.27 1.27)) (hide yes)))
  (property "Description" "" (at 167.64 99.06 0) (effects (font (size 1.27 1.27)) (hide yes)))
  (pin "1"))
 (symbol
  (lib_id "power:GND")
  (at 175.26 81.28 0)
  (unit 1)
  (exclude_from_sim no)
  (in_bom no)
  (on_board no)
  (dnp no)
  (property "Reference" "#PWR009" (at 175.26 87.63 0) (effects (font (size 1.27 1.27)) (hide yes)))
  (property "Value" "GND" (at 175.26 85.09 0) (effects (font (size 1.27 1.27))))
  (property "Footprint" "" (at 175.26 81.28 0) (effects (font (size 1.27 1.27)) (hide yes)))
  (property "Datasheet" "" (at 175.26 81.28 0) (effects (font (size 1.27 1.27)) (hide yes)))
  (property "Description" "" (at 175.26 81.28 0) (effects (font (size 1.27 1.27)) (hide yes)))
  (pin "1"))
 (symbol
  (lib_id "power:GND")
  (at 187.96 96.52 0)
  (unit 1)
  (exclude_from_sim no)
  (in_bom no)
  (on_board no)
  (dnp no)
  (property "Reference" "#PWR010" (at 187.96 102.87 0) (effects (font (size 1.27 1.27)) (hide yes)))
  (property "Value" "GND" (at 187.96 100.33 0) (effects (font (size 1.27 1.27))))
  (property "Footprint" "" (at 187.96 96.52 0) (effects (font (size 1.27 1.27)) (hide yes)))
  (property "Datasheet" "" (at 187.96 96.52 0) (effects (font (size 1.27 1.27)) (hide yes)))
  (property "Description" "" (at 187.96 96.52 0) (effects (font (size 1.27 1.27)) (hide yes)))
  (pin "1"))
 (symbol
  (lib_id "power:PWR_FLAG")
  (at 139.7 35.56 0)
  (unit 1)
  (exclude_from_sim no)
  (in_bom no)
  (on_board no)
  (dnp no)
  (property "Reference" "#FLG01" (at 139.7 33.655 0) (effects (font (size 1.27 1.27)) (hide yes)))
  (property "Value" "PWR_FLAG" (at 139.7 31.75 0) (effects (font (size 1.27 1.27))))
  (property "Footprint" "" (at 139.7 35.56 0) (effects (font (size 1.27 1.27)) (hide yes)))
  (property "Datasheet" "" (at 139.7 35.56 0) (effects (font (size 1.27 1.27)) (hide yes)))
  (property "Description" "" (at 139.7 35.56 0) (effects (font (size 1.27 1.27)) (hide yes)))
  (pin "1"))
 (wire
  (pts (xy 109.22 53.34) (xy 109.22 35.56))
  (stroke (width 0) (type default)))
 (wire
  (pts (xy 109.22 35.56) (xy 139.7 35.56))
  (stroke (width 0) (type default)))
 (wire
  (pts (xy 139.7 35.56) (xy 208.28 35.56))
  (stroke (width 0) (type default)))
 (wire
  (pts (xy 124.46 30.48) (xy 124.46 35.56))
  (stroke (width 0) (type default)))
 (wire
  (pts (xy 124.46 53.34) (xy 124.46 58.42))
  (stroke (width 0) (type default)))
 (wire
  (pts (xy 121.92 58.42) (xy 135.89 58.42))
  (stroke (width 0) (type default)))
 (wire
  (pts (xy 143.51 58.42) (xy 147.32 58.42))
  (stroke (width 0) (type default)))
 (wire
  (pts (xy 147.32 58.42) (xy 152.4 58.42))
  (stroke (width 0) (type default)))
 (wire
  (pts (xy 180.34 58.42) (xy 208.28 58.42))
  (stroke (width 0) (type default)))
 (wire
  (pts (xy 121.92 63.5) (xy 127 63.5))
  (stroke (width 0) (type default)))
 (wire
  (pts (xy 127 63.5) (xy 127 88.9))
  (stroke (width 0) (type default)))
 (wire
  (pts (xy 127 88.9) (xy 130.81 88.9))
  (stroke (width 0) (type default)))
 (wire
  (pts (xy 129.54 93.98) (xy 129.54 88.9))
  (stroke (width 0) (type default)))
 (wire
  (pts (xy 138.43 88.9) (xy 149.86 88.9))
  (stroke (width 0) (type default)))
 (wire
  (pts (xy 167.64 78.74) (xy 167.64 73.66))
  (stroke (width 0) (type default)))
 (wire
  (pts (xy 167.64 73.66) (xy 175.26 73.66))
  (stroke (width 0) (type default)))
 (wire
  (pts (xy 167.64 73.66) (xy 167.64 71.12))
  (stroke (width 0) (type default)))
 (wire
  (pts (xy 208.28 88.9) (xy 187.96 88.9))
  (stroke (width 0) (type default)))
 (wire
  (pts (xy 187.96 88.9) (xy 177.8 88.9))
  (stroke (width 0) (type default)))
 (junction
  (at 124.46 35.56)
  (diameter 0)
  (color 0 0 0 0))
 (junction
  (at 124.46 58.42)
  (diameter 0)
  (color 0 0 0 0))
 (junction
  (at 129.54 88.9)
  (diameter 0)
  (color 0 0 0 0))
 (junction
  (at 147.32 58.42)
  (diameter 0)
  (color 0 0 0 0))
 (junction
  (at 167.64 73.66)
  (diameter 0)
  (color 0 0 0 0))
 (junction
  (at 187.96 88.9)
  (diameter 0)
  (color 0 0 0 0))
 (no_connect
  (at 96.52 58.42))
 (no_connect
  (at 96.52 60.96))
 (no_connect
  (at 96.52 63.5))
 (no_connect
  (at 96.52 66.04))
 (no_connect
  (at 96.52 68.58))
 (no_connect
  (at 96.52 71.12))
 (no_connect
  (at 96.52 73.66))
 (no_connect
  (at 96.52 76.2))
 (no_connect
  (at 96.52 78.74))
 (no_connect
  (at 96.52 81.28))
 (no_connect
  (at 96.52 83.82))
 (no_connect
  (at 96.52 86.36))
 (no_connect
  (at 96.52 88.9))
 (no_connect
  (at 96.52 91.44))
 (no_connect
  (at 96.52 93.98))
 (no_connect
  (at 96.52 96.52))
 (no_connect
  (at 96.52 101.6))
 (no_connect
  (at 96.52 104.14))
 (no_connect
  (at 96.52 106.68))
 (no_connect
  (at 96.52 109.22))
 (no_connect
  (at 96.52 111.76))
 (no_connect
  (at 96.52 114.3))
 (no_connect
  (at 96.52 116.84))
 (no_connect
  (at 96.52 119.38))
 (no_connect
  (at 121.92 68.58))
 (no_connect
  (at 121.92 71.12))
 (no_connect
  (at 121.92 73.66))
 (no_connect
  (at 121.92 76.2))
 (no_connect
  (at 165.1 68.58))
 (no_connect
  (at 165.1 99.06))
 (hierarchical_label "CART_VCC"
  (shape output)
  (at 208.28 35.56 0)
  (fields_autoplaced yes)
  (effects (font (size 1.27 1.27)) (justify left)))
 (label "POCKET_TX"
  (at 123.19 58.42 0)
  (effects (font (size 1.27 1.27)) (justify left bottom)))
 (label "RXB_IN"
  (at 148.59 58.42 0)
  (effects (font (size 1.27 1.27)) (justify left bottom)))
 (hierarchical_label "LINK_RX"
  (shape output)
  (at 208.28 58.42 0)
  (fields_autoplaced yes)
  (effects (font (size 1.27 1.27)) (justify left)))
 (label "POCKET_RX"
  (at 123.19 63.5 0)
  (effects (font (size 1.27 1.27)) (justify left bottom)))
 (label "TXB_OUT"
  (at 142.24 88.9 0)
  (effects (font (size 1.27 1.27)) (justify left bottom)))
 (label "CART_VCC"
  (at 167.64 71.12 0)
  (effects (font (size 1.27 1.27)) (justify left bottom)))
 (hierarchical_label "LINK_TX"
  (shape input)
  (at 208.28 88.9 0)
  (fields_autoplaced yes)
  (effects (font (size 1.27 1.27)) (justify left)))
 (text "The Pocket's slot: pin 1 the cart rail (3.3 V with the Pocket on), 5 the core's TX (GBA /CS), 31 its RX\n(GBA /REQ), 32 ground; the rest left open, as Analogue's template leaves them.  Both buffers are LVC with\nIoff: the RX one on the device's +3V3, the TX one on the Pocket's own rail, so neither side back-feeds the\nother when it is off.  The 100k pull-downs hold an unpowered side low: the core hears a line only once it\nhas idled high for 1 ms."
  (exclude_from_sim no)
  (at 78.74 144.78 0)
  (effects (font (size 1.27 1.27)) (justify left top)))
 (embedded_fonts no))
